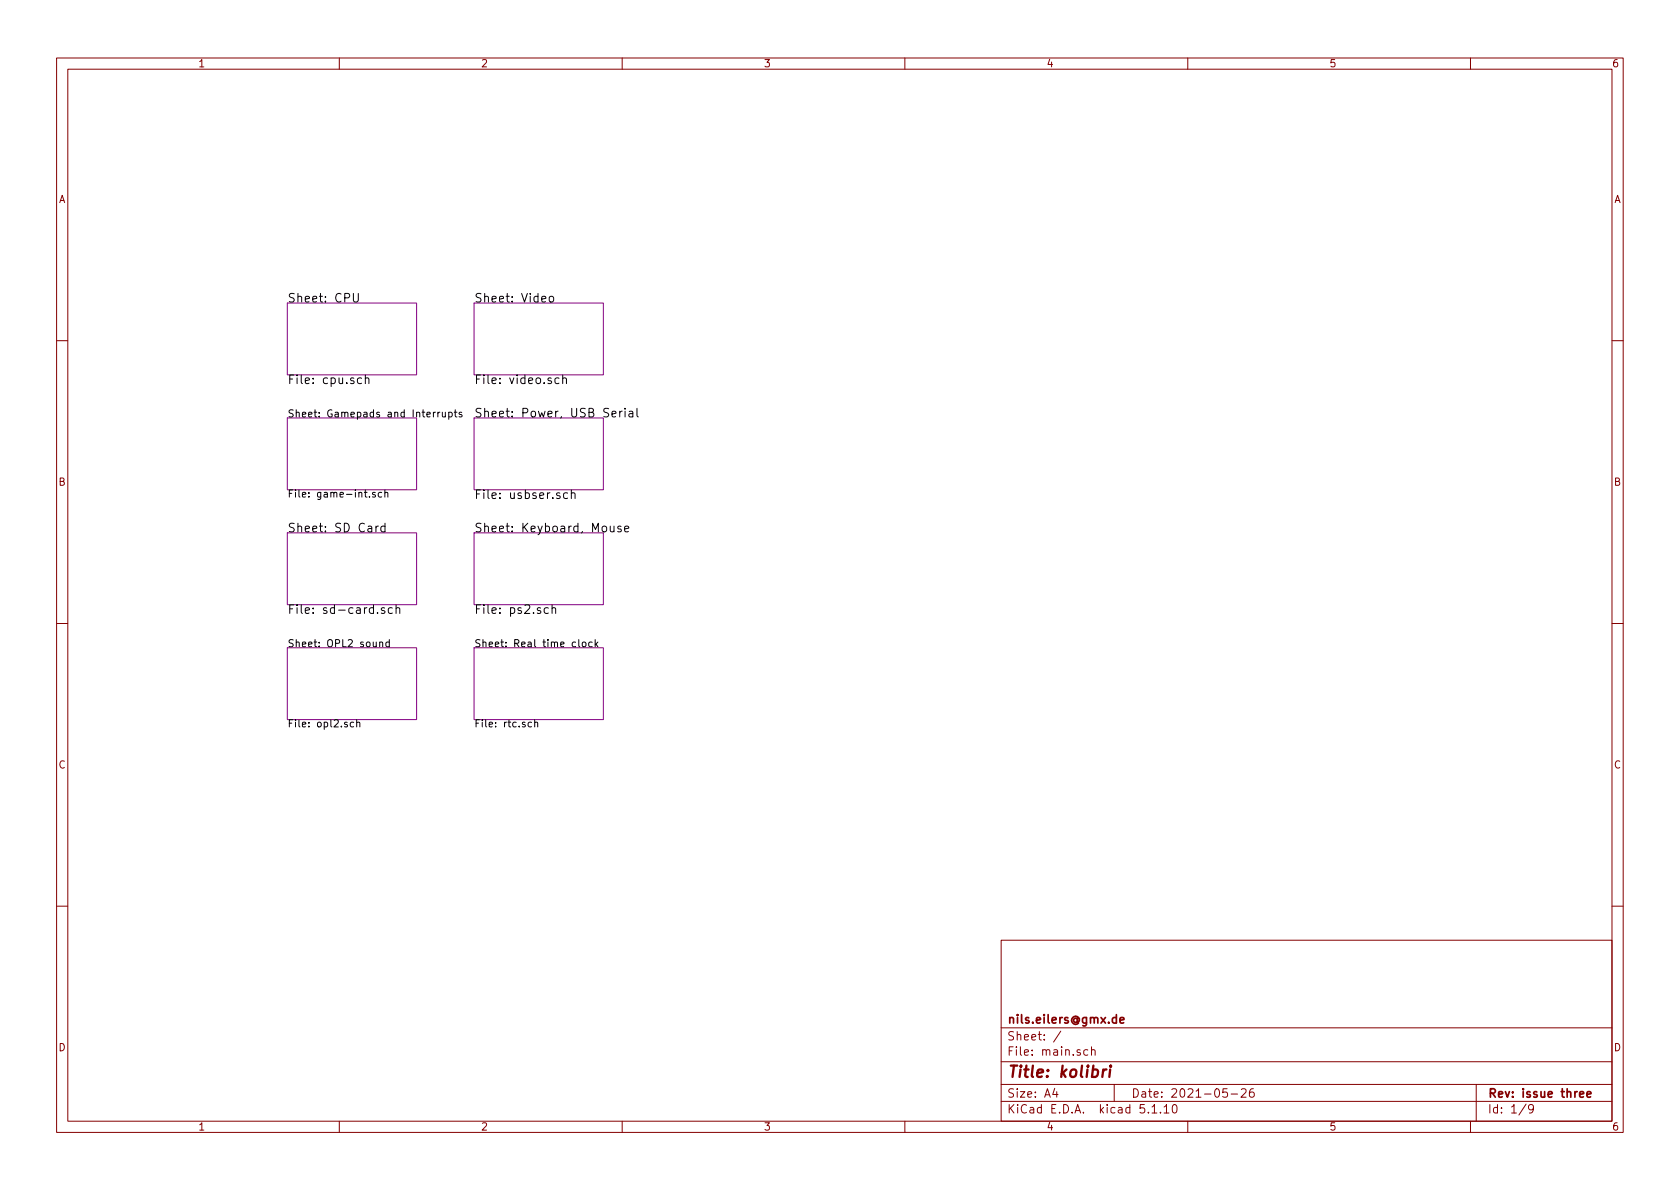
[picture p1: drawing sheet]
<svg xmlns="http://www.w3.org/2000/svg" width="297mm" height="210mm" viewBox="0 0 297 210" stroke-linecap="round" stroke-linejoin="round" font-family="sans-serif">
<g fill="none" stroke="#840000" stroke-width=".18">
<path d="M10 10.3h277v189.9h-277zM12 12.2h273v186.1h-273zM60 10.3v1.9M110 10.3v1.9M160 10.3v1.9M210 10.3v1.9M260 10.3v1.9M10 60.2h2M285 60.2h2M10 110.3h2M285 110.3h2M10 160.2h2"/>
<path d="M177 166.3h108v32h-108zM285 160.2h2M60 198.3v1.9M110 198.3v1.9M160 198.3v1.9M177 194.8h108M177 191.8h108M177 187.8h108M177 181.8h108M186.5 192.5l-.4 1h1M186.8 193v1M187.6 182.3l-1.3 2"/>
<path d="M192.3 185.7l-.4-.1-.3 .3 .1 .6 .2 .1 .4-.1M193 185.7l.2-.1 .3 .1 .1 .9M193 185.1v1.5M197 191.8v3M203.7 195.8l.4-.5v1.5M203.7 196.8h.8M205.2 196.7v.1M205.8 195.8l.4-.5v1.5M205.8 196.8h.9M207.5 195.4l.2-.1a.94 .94 0 0 1 0 1.5h-.1a1 1 0 0 1-.1-1.4zM210 198.3v1.9M217 192.5h-.7l-.1 .7 .2-.1 .5 .1 .1 .2v.5l-.2 .1-.6-.1"/>
<path d="M217.7 193.5h1.1M219.5 192.7l.2-.2h.3l.3 .2v.3v.2l-.9 .8h.9M221.6 192.5a.59 .59 0 0 0-.7 .7l.1 .7 .2 .1 .5-.1 .1-.5-.2-.2-.4-.1-.3 .3M260 198.3v1.9M261 191.8v6.5M269.8 195.2l-1.2 2M271.1 196l-.3 .3-.4-.1-.1-.2v-.4l.1-.2 .4-.1 .2 .2a1.19 1.19 0 0 1-.2 1.2l-.4 .1"/>
</g>
<path d="M198 180.4l.7-.1v-.3l-.5-.1-.2 .2 .1 .7h.6M279.3 193.5l.7-.1v-.3l-.5-.1-.2 .2 .1 .7h.6M280.6 193.5l.7-.1-.1-.3-.4-.1-.2 .2 .1 .7h.5" fill="none" stroke="#840000" stroke-width=".3"/>
<path d="M195.1 189.1l-.2 1.3M195.6 189.1a.54 .54 0 0 0-.6 .4M196.3 189.1l-.2 1.3M196.4 188.4l-.1 .1 .1 .1v-.2v.2" fill="none" stroke="#840000" stroke-width=".41"/>
<path d="M50.8 53.6h22.9v12.7h-22.9zM83.8 53.6h22.9v12.7h-22.9zM50.8 73.9h22.9v12.7h-22.9zM83.8 73.9h22.9v12.7h-22.9zM50.8 94.2h22.9v12.7h-22.9zM83.8 94.2h22.9v12.7h-22.9zM50.8 114.5h22.9v12.7h-22.9zM83.8 114.5h22.9v12.7h-22.9z" fill="none" stroke="#840084" stroke-width=".18"/>
<g fill="none" stroke="#000" stroke-width=".18">
<path d="M62.5 51.9v1.2l.3 .3h.3l.2-.3v-1.2M97.2 52.5l.2-.1 .4 .1 .1 .6-.2 .2-.3 .1-.2-.1zM63.9 66.9l-.4-.1-.2 .1v.8a.48 .48 0 0 0 .6 .1M64.6 66.9l.2-.1 .4 .1v.9M64.6 66.3v1.5M77.4 72.9v.8M77.8 72.9h-.3l-.1 .2M78.2 72.9l.1 .8h.3l.1-.1M78.7 72.9v.8M79.3 72.9h.4l.3 .2-.2 .6h-.5M79.3 72.9v1.3M80.3 72.9h.5"/>
<path d="M80.5 72.5v1.1l.3 .1M81.6 72.9h-.3l-.1 .2v.1l.4 .2v.3h-.4M98.8 66.9l-.4-.1-.2 .1v.8a.48 .48 0 0 0 .6 .1M99.5 66.9l.2-.1 .4 .1 .1 .9M99.5 66.3v1.5M108.2 73.2l.7-.1-.1-.3-.4-.1-.2 .2 .1 .8h.5M109.6 72.7v1M110 72.7l-.4 .3M110.5 72.2v.1M110.5 72.7v1M111.3 72.8h.5l.1 .9M111.9 73.1h-.5a.31 .31 0 0 0-.2 .3 .31 .31 0 0 0 .2 .3h.5"/>
<path d="M112.6 72.2v1.3l.3 .2M65.3 87.8v.1M66.3 87.1h-.3l-.1 .1v.2l.4 .1v.4h-.4M66.5 93v1.1M66.9 93l-.4 .3M67.5 87.1h-.4l-.2 .2 .1 .6h.5M68 87.2l.2-.1h.3l.1 .8M68 86.6v1.3M68.1 93.1l-.5-.1-.2 .2v.7a.48 .48 0 0 0 .7 .1M68.1 92.5v1.6M100.4 87.2l-.5-.1-.2 .2v.7a.48 .48 0 0 0 .7 .1M101 87.3l.2-.2 .4 .1 .1 1"/>
<path d="M101 86.6v1.6M107.9 93v.8a.37 .37 0 0 0 .3 .3 .37 .37 0 0 0 .4-.2M108.6 93v1.1M109.8 93.1l-.4-.1-.2 .2 .1 .3 .5 .1v.4h-.6M110.4 93.5l.8-.1-.1-.3-.4-.1-.3 .2 .1 .8h.6M67.1 113.7l.2-.2 .3 .1 .1 .8M67.1 113.5v.9M68 107.5a.37 .37 0 0 0-.6 .2l.1 .2 .6 .3-.3 .3-.4-.1M68.8 113.6l-.3-.1-.3 .3 .2 .5h.4M68.8 113.1v1.3M69.4 107.5h-.5l-.2 .1v.7a.48 .48 0 0 0 .7 .1M70 107.6l.2-.1h.4l.1 1"/>
<path d="M70 107v1.5M97 107.5h-.5l-.2 .1v.7a.48 .48 0 0 0 .7 .1M97.6 107.6l.2-.1h.4v1M97.6 107v1.5M102.3 113.1v1.1l.2 .2M103 113.6l.4-.1 .2 .3-.1 .5-.3 .1-.2-.2zM104.7 113.6l-.4-.1-.2 .3 .1 .5h.5M105.2 113.1v1.3M105.4 113.9l.3 .5M105.7 113.5l-.5 .5M62.5 127.8l-.3-.1-.3 .2 .2 .6h.4M63.1 127.8l.2-.1 .3 .1v.7"/>
<path d="M63.1 127.3v1.2M94 127.8l-.4-.1-.2 .2 .1 .6h.5M94.5 127.8l.2-.1 .3 .1 .1 .7M94.5 127.3v1.2"/>
</g>
<text font-size="2.8" fill="#840000" x="178" y="190.5">Title: kolibri</text>
<g font-size="2.1">
<text x="50.8" y="53.5">Sheet: CPU</text>
<text x="83.8" y="53.5">Sheet: Video</text>
<text x="50.8" y="67.9">File: cpu.sch</text>
<text x="83.8" y="67.9">File: video.sch</text>
<text x="83.8" y="73.8">Sheet: Power, USB Serial</text>
<text x="83.8" y="88.2">File: usbser.sch</text>
<text x="50.8" y="94.1">Sheet: SD Card</text>
<text x="83.8" y="94.1">Sheet: Keyboard, Mouse</text>
<text x="50.8" y="108.6">File: sd-card.sch</text>
<text x="83.8" y="108.6">File: ps2.sch</text>
</g>
<g font-size="2.1" fill="#840000">
<text x="178" y="184">Sheet: /</text>
<text x="178" y="181">nils.eilers@gmx.de</text>
<text x="178" y="186.7">File: main.sch</text>
<text x="178" y="196.9">KiCad E.D.A. kicad 5.1.10</text>
<text x="178" y="194.1">Size: A4</text>
<text x="200" y="194.1">Date: 2021-05-26</text>
<text x="263" y="194.1">Rev: issue three</text>
<text x="263" y="196.9">Id: 1/9</text>
</g>
<g font-size="1.8" fill="#840000">
<text x="35" y="11.9">1</text>
<text x="85" y="11.9">2</text>
<text x="135" y="11.9">3</text>
<text x="185" y="11.9">4</text>
<text x="235" y="11.9">5</text>
<text x="285" y="11.9">6</text>
<text x="10.4" y="35.9">A</text>
<text x="285.4" y="35.9">A</text>
<text x="10.4" y="85.9">B</text>
<text x="285.4" y="85.9">B</text>
<text x="10.4" y="135.9">C</text>
<text x="285.4" y="135.9">C</text>
<text x="10.4" y="185.9">D</text>
<text x="285.4" y="185.9">D</text>
<text x="35" y="199.9">1</text>
<text x="85" y="199.9">2</text>
<text x="135" y="199.9">3</text>
<text x="185" y="199.9">4</text>
<text x="235" y="199.9">5</text>
<text x="285" y="199.9">6</text>
</g>
<g font-size="1.8">
<text x="50.8" y="73.8">Sheet: Gamepads and Interrupts</text>
<text x="50.8" y="88">File: game-int.sch</text>
<text x="50.8" y="114.4">Sheet: OPL2 sound</text>
<text x="83.8" y="114.4">Sheet: Real time clock</text>
<text x="50.8" y="128.6">File: opl2.sch</text>
<text x="83.8" y="128.6">File: rtc.sch</text>
</g>
</svg>
